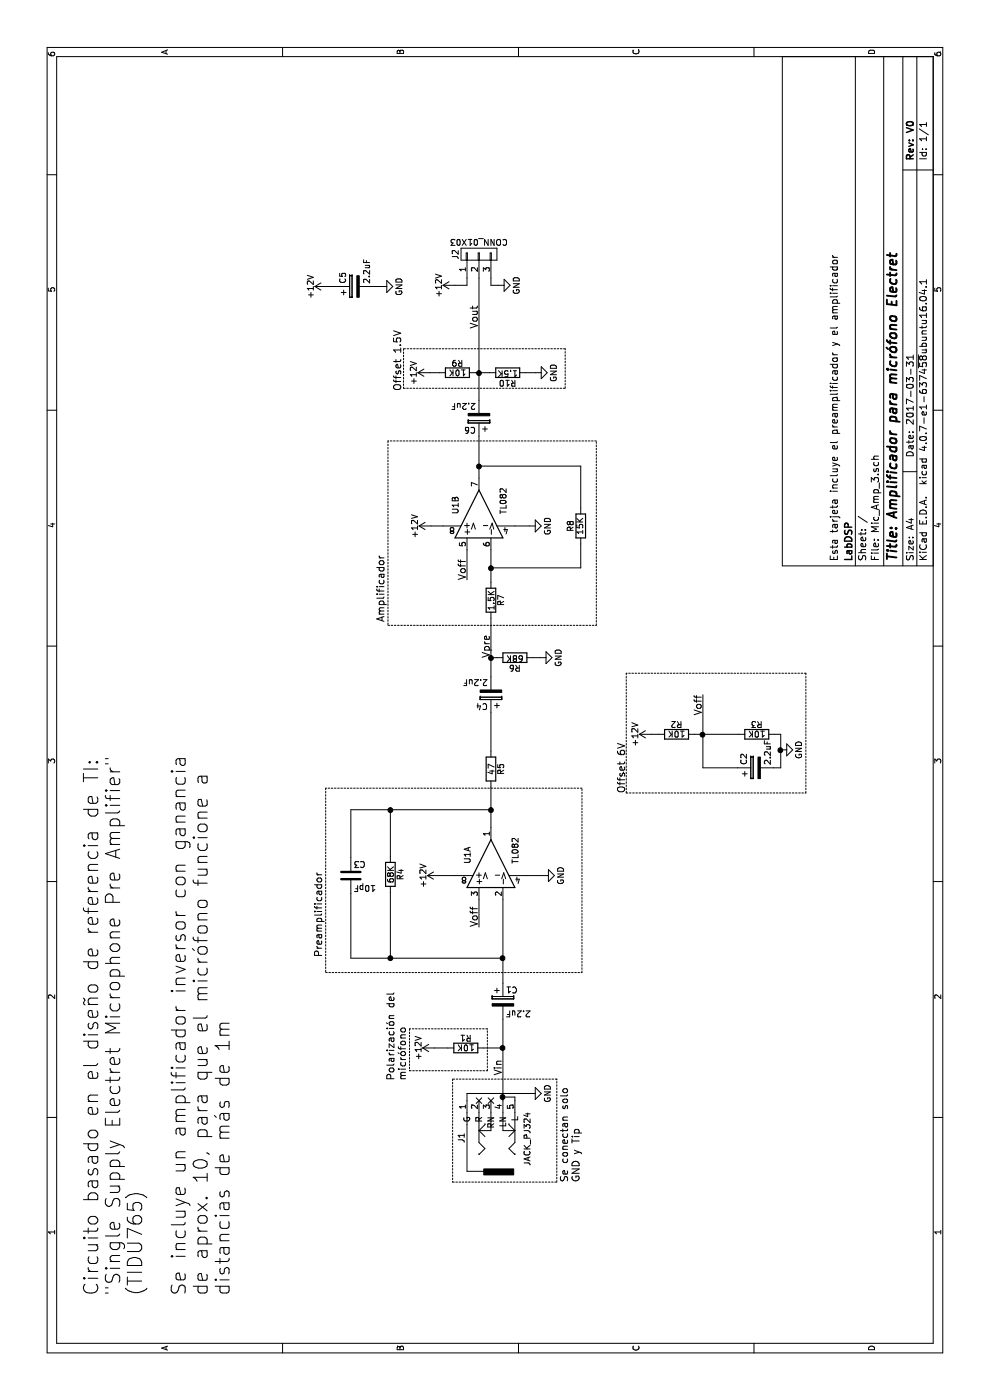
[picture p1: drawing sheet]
EESchema Schematic File Version 2
LIBS:power
LIBS:device
LIBS:transistors
LIBS:conn
LIBS:linear
LIBS:regul
LIBS:74xx
LIBS:cmos4000
LIBS:adc-dac
LIBS:memory
LIBS:xilinx
LIBS:microcontrollers
LIBS:dsp
LIBS:microchip
LIBS:analog_switches
LIBS:motorola
LIBS:texas
LIBS:intel
LIBS:audio
LIBS:interface
LIBS:digital-audio
LIBS:philips
LIBS:display
LIBS:cypress
LIBS:siliconi
LIBS:opto
LIBS:atmel
LIBS:contrib
LIBS:valves
LIBS:My_Audio_Conn
LIBS:Mic_Amp_3-cache
EELAYER 25 0
EELAYER END
$Descr A4 11693 8268
encoding utf-8
Sheet 1 1
Title "Amplificador para micrófono Electret"
Date "2017-03-31"
Rev "V0"
Comp "LabDSP"
Comment1 "Esta tarjeta incluye el preamplificador y el amplificador"
Comment2 ""
Comment3 ""
Comment4 ""
$EndDescr
Text Notes 870  1930 0    118  ~ 0
Circuito basado en el diseño de referencia de TI:\n"Single Supply Electret Microphone Pre Amplifier"\n(TIDU765)\n\nSe incluye un amplificador inversor con ganancia\nde aprox. 10, para que el micrófono funcione a\ndistancias de más de 1m
$Comp
L TL082 U1
U 1 1
P 4480 4100
F 0 "U1" H 4480 4300 50  0000 L CNN
F 1 "TL082" H 4480 3900 50  0000 L CNN
F 2 "Housings_DIP:DIP-8_W7.62mm_LongPads" H 4480 4100 50  0001 C CNN
F 3 "" H 4480 4100 50  0001 C CNN
	1    4480 4100
	1    0    0    -1  
$EndComp
$Comp
L R R5
U 1 1
P 5270 4100
F 0 "R5" V 5350 4100 50  0000 C CNN
F 1 "47" V 5270 4100 50  0000 C CNN
F 2 "Resistors_THT:R_Axial_DIN0207_L6.3mm_D2.5mm_P10.16mm_Horizontal" V 5200 4100 50  0001 C CNN
F 3 "" H 5270 4100 50  0001 C CNN
	1    5270 4100
	0    1    1    0   
$EndComp
$Comp
L CP C4
U 1 1
P 5890 4100
F 0 "C4" H 5915 4200 50  0000 L CNN
F 1 "2.2uF" H 5915 4000 50  0000 L CNN
F 2 "Capacitors_THT:CP_Radial_D6.3mm_P2.50mm" H 5928 3950 50  0001 C CNN
F 3 "" H 5890 4100 50  0001 C CNN
	1    5890 4100
	0    -1   -1   0   
$EndComp
$Comp
L GND #PWR01
U 1 1
P 4380 4530
F 0 "#PWR01" H 4380 4280 50  0001 C CNN
F 1 "GND" H 4380 4380 50  0000 C CNN
F 2 "" H 4380 4530 50  0001 C CNN
F 3 "" H 4380 4530 50  0001 C CNN
	1    4380 4530
	1    0    0    -1  
$EndComp
$Comp
L R R2
U 1 1
P 5560 5650
F 0 "R2" V 5640 5650 50  0000 C CNN
F 1 "10K" V 5560 5650 50  0000 C CNN
F 2 "Resistors_THT:R_Axial_DIN0207_L6.3mm_D2.5mm_P10.16mm_Horizontal" V 5490 5650 50  0001 C CNN
F 3 "" H 5560 5650 50  0001 C CNN
	1    5560 5650
	1    0    0    -1  
$EndComp
$Comp
L R R3
U 1 1
P 5560 6320
F 0 "R3" V 5640 6320 50  0000 C CNN
F 1 "10K" V 5560 6320 50  0000 C CNN
F 2 "Resistors_THT:R_Axial_DIN0207_L6.3mm_D2.5mm_P10.16mm_Horizontal" V 5490 6320 50  0001 C CNN
F 3 "" H 5560 6320 50  0001 C CNN
	1    5560 6320
	1    0    0    -1  
$EndComp
$Comp
L GND #PWR02
U 1 1
P 5430 6520
F 0 "#PWR02" H 5430 6270 50  0001 C CNN
F 1 "GND" H 5430 6370 50  0000 C CNN
F 2 "" H 5430 6520 50  0001 C CNN
F 3 "" H 5430 6520 50  0001 C CNN
	1    5430 6520
	1    0    0    -1  
$EndComp
$Comp
L CP C1
U 1 1
P 3330 4200
F 0 "C1" H 3355 4300 50  0000 L CNN
F 1 "2.2uF" H 3355 4100 50  0000 L CNN
F 2 "Capacitors_THT:CP_Radial_D6.3mm_P2.50mm" H 3368 4050 50  0001 C CNN
F 3 "" H 3330 4200 50  0001 C CNN
	1    3330 4200
	0    1    1    0   
$EndComp
Text Label 5890 5870 2    60   ~ 0
Voff
Text Label 3950 4000 0    60   ~ 0
Voff
Text Notes 5070 5230 0    60   ~ 0
Offset 6V
$Comp
L R R1
U 1 1
P 2940 3890
F 0 "R1" V 3020 3890 50  0000 C CNN
F 1 "10K" V 2940 3890 50  0000 C CNN
F 2 "Resistors_THT:R_Axial_DIN0207_L6.3mm_D2.5mm_P10.16mm_Horizontal" V 2870 3890 50  0001 C CNN
F 3 "" H 2940 3890 50  0001 C CNN
	1    2940 3890
	1    0    0    -1  
$EndComp
$Comp
L GND #PWR03
U 1 1
P 2560 4420
F 0 "#PWR03" H 2560 4170 50  0001 C CNN
F 1 "GND" H 2560 4270 50  0000 C CNN
F 2 "" H 2560 4420 50  0001 C CNN
F 3 "" H 2560 4420 50  0001 C CNN
	1    2560 4420
	1    0    0    -1  
$EndComp
Text Notes 2670 3400 0    60   ~ 0
Polarización del \nmicrófono
$Comp
L R R4
U 1 1
P 4390 3260
F 0 "R4" V 4470 3260 50  0000 C CNN
F 1 "68K" V 4390 3260 50  0000 C CNN
F 2 "Resistors_THT:R_Axial_DIN0207_L6.3mm_D2.5mm_P10.16mm_Horizontal" V 4320 3260 50  0001 C CNN
F 3 "" H 4390 3260 50  0001 C CNN
	1    4390 3260
	0    1    1    0   
$EndComp
$Comp
L C C3
U 1 1
P 4380 2930
F 0 "C3" H 4405 3030 50  0000 L CNN
F 1 "10pF" H 4405 2830 50  0000 L CNN
F 2 "Capacitors_THT:C_Disc_D4.3mm_W1.9mm_P5.00mm" H 4418 2780 50  0001 C CNN
F 3 "" H 4380 2930 50  0001 C CNN
	1    4380 2930
	0    1    1    0   
$EndComp
$Comp
L R R6
U 1 1
P 6200 4300
F 0 "R6" V 6280 4300 50  0000 C CNN
F 1 "68K" V 6200 4300 50  0000 C CNN
F 2 "Resistors_THT:R_Axial_DIN0207_L6.3mm_D2.5mm_P10.16mm_Horizontal" V 6130 4300 50  0001 C CNN
F 3 "" H 6200 4300 50  0001 C CNN
	1    6200 4300
	-1   0    0    1   
$EndComp
$Comp
L GND #PWR04
U 1 1
P 6200 4510
F 0 "#PWR04" H 6200 4260 50  0001 C CNN
F 1 "GND" H 6200 4360 50  0000 C CNN
F 2 "" H 6200 4510 50  0001 C CNN
F 3 "" H 6200 4510 50  0001 C CNN
	1    6200 4510
	1    0    0    -1  
$EndComp
$Comp
L CONN_01X03 J2
U 1 1
P 9570 4000
F 0 "J2" H 9570 4200 50  0000 C CNN
F 1 "CONN_01X03" V 9670 4000 50  0000 C CNN
F 2 "Connectors:bornier3" H 9570 4000 50  0001 C CNN
F 3 "" H 9570 4000 50  0001 C CNN
	1    9570 4000
	1    0    0    -1  
$EndComp
Text Label 6200 4100 0    60   ~ 0
Vpre
$Comp
L GND #PWR05
U 1 1
P 9310 4160
F 0 "#PWR05" H 9310 3910 50  0001 C CNN
F 1 "GND" H 9310 4010 50  0000 C CNN
F 2 "" H 9310 4160 50  0001 C CNN
F 3 "" H 9310 4160 50  0001 C CNN
	1    9310 4160
	1    0    0    -1  
$EndComp
$Comp
L CP C2
U 1 1
P 5280 6310
F 0 "C2" H 5305 6410 50  0000 L CNN
F 1 "2.2uF" H 5305 6210 50  0000 L CNN
F 2 "Capacitors_THT:CP_Radial_D6.3mm_P2.50mm" H 5318 6160 50  0001 C CNN
F 3 "" H 5280 6310 50  0001 C CNN
	1    5280 6310
	1    0    0    -1  
$EndComp
$Comp
L +12V #PWR06
U 1 1
P 2940 3630
F 0 "#PWR06" H 2940 3480 50  0001 C CNN
F 1 "+12V" H 2940 3770 50  0000 C CNN
F 2 "" H 2940 3630 50  0001 C CNN
F 3 "" H 2940 3630 50  0001 C CNN
	1    2940 3630
	1    0    0    -1  
$EndComp
$Comp
L +12V #PWR07
U 1 1
P 4380 3670
F 0 "#PWR07" H 4380 3520 50  0001 C CNN
F 1 "+12V" H 4380 3810 50  0000 C CNN
F 2 "" H 4380 3670 50  0001 C CNN
F 3 "" H 4380 3670 50  0001 C CNN
	1    4380 3670
	1    0    0    -1  
$EndComp
$Comp
L +12V #PWR08
U 1 1
P 5560 5440
F 0 "#PWR08" H 5560 5290 50  0001 C CNN
F 1 "+12V" H 5560 5580 50  0000 C CNN
F 2 "" H 5560 5440 50  0001 C CNN
F 3 "" H 5560 5440 50  0001 C CNN
	1    5560 5440
	1    0    0    -1  
$EndComp
$Comp
L +12V #PWR09
U 1 1
P 9310 3800
F 0 "#PWR09" H 9310 3650 50  0001 C CNN
F 1 "+12V" H 9310 3940 50  0000 C CNN
F 2 "" H 9310 3800 50  0001 C CNN
F 3 "" H 9310 3800 50  0001 C CNN
	1    9310 3800
	1    0    0    -1  
$EndComp
$Comp
L +12V #PWR010
U 1 1
P 9300 2730
F 0 "#PWR010" H 9300 2580 50  0001 C CNN
F 1 "+12V" H 9300 2870 50  0000 C CNN
F 2 "" H 9300 2730 50  0001 C CNN
F 3 "" H 9300 2730 50  0001 C CNN
	1    9300 2730
	1    0    0    -1  
$EndComp
$Comp
L GND #PWR011
U 1 1
P 9300 3180
F 0 "#PWR011" H 9300 2930 50  0001 C CNN
F 1 "GND" H 9300 3030 50  0000 C CNN
F 2 "" H 9300 3180 50  0001 C CNN
F 3 "" H 9300 3180 50  0001 C CNN
	1    9300 3180
	1    0    0    -1  
$EndComp
$Comp
L CP C5
U 1 1
P 9300 2960
F 0 "C5" H 9325 3060 50  0000 L CNN
F 1 "2.2uF" H 9325 2860 50  0000 L CNN
F 2 "Capacitors_THT:CP_Radial_D6.3mm_P2.50mm" H 9338 2810 50  0001 C CNN
F 3 "" H 9300 2960 50  0001 C CNN
	1    9300 2960
	1    0    0    -1  
$EndComp
$Comp
L JACK_PJ324 J1
U 1 1
P 2120 4300
F 0 "J1" H 2190 4750 50  0000 C CNN
F 1 "JACK_PJ324" H 2180 4200 50  0000 C CNN
F 2 "My_Connectors:PJ-324" H 2200 4280 50  0001 C CNN
F 3 "" H 2200 4280 50  0001 C CNN
	1    2120 4300
	1    0    0    -1  
$EndComp
NoConn ~ 2500 4000
NoConn ~ 2500 4100
Text Notes 1820 4850 0    60   ~ 0
Se conectan solo \nGND y Tip
$Comp
L TL082 U1
U 2 1
P 7400 4000
F 0 "U1" H 7400 4200 50  0000 L CNN
F 1 "TL082" H 7400 3800 50  0000 L CNN
F 2 "Housings_DIP:DIP-8_W7.62mm_LongPads" H 7400 4000 50  0001 C CNN
F 3 "" H 7400 4000 50  0001 C CNN
	2    7400 4000
	1    0    0    -1  
$EndComp
$Comp
L R R7
U 1 1
P 6680 4100
F 0 "R7" V 6760 4100 50  0000 C CNN
F 1 "1.5K" V 6680 4100 50  0000 C CNN
F 2 "Resistors_THT:R_Axial_DIN0207_L6.3mm_D2.5mm_P10.16mm_Horizontal" V 6610 4100 50  0001 C CNN
F 3 "" H 6680 4100 50  0001 C CNN
	1    6680 4100
	0    1    1    0   
$EndComp
Wire Wire Line
	4380 3670 4380 3800
Wire Wire Line
	4380 4400 4380 4530
Wire Wire Line
	5560 5800 5560 6170
Connection ~ 5560 5870
Wire Wire Line
	5280 6160 5280 5870
Wire Wire Line
	5280 6460 5280 6520
Wire Wire Line
	5280 6520 5560 6520
Wire Wire Line
	5560 6520 5560 6470
Connection ~ 5430 6520
Wire Wire Line
	5560 5440 5560 5500
Wire Wire Line
	5280 5870 5890 5870
Wire Wire Line
	4180 4000 3950 4000
Wire Notes Line
	5070 5230 5070 6730
Wire Notes Line
	5070 6730 6070 6730
Wire Notes Line
	6070 6730 6070 5230
Wire Notes Line
	6070 5230 5070 5230
Wire Wire Line
	3480 4200 4180 4200
Wire Wire Line
	2940 3630 2940 3740
Connection ~ 2940 4200
Wire Notes Line
	2750 3420 2750 4070
Wire Notes Line
	2750 4070 3100 4070
Wire Notes Line
	3100 3420 2750 3420
Wire Notes Line
	3100 4070 3100 3420
Wire Wire Line
	3690 2930 3690 4200
Wire Wire Line
	3690 3260 4240 3260
Connection ~ 3690 4200
Wire Wire Line
	4540 3260 4930 3260
Wire Wire Line
	4930 2930 4930 4100
Wire Wire Line
	4780 4100 5120 4100
Wire Wire Line
	4230 2930 3690 2930
Connection ~ 3690 3260
Wire Wire Line
	4530 2930 4930 2930
Connection ~ 4930 3260
Connection ~ 4930 4100
Wire Wire Line
	5740 4100 5420 4100
Wire Wire Line
	6200 4100 6200 4150
Wire Wire Line
	6200 4450 6200 4510
Connection ~ 6200 4100
Wire Wire Line
	9370 3900 9310 3900
Wire Wire Line
	9310 3900 9310 3800
Wire Wire Line
	9370 4100 9310 4100
Wire Wire Line
	9310 4100 9310 4160
Wire Wire Line
	9300 2730 9300 2810
Wire Wire Line
	9300 3110 9300 3180
Wire Wire Line
	2500 3900 2560 3900
Wire Wire Line
	2560 3900 2560 4420
Wire Wire Line
	2500 4200 3180 4200
Wire Wire Line
	2500 4300 2530 4300
Wire Wire Line
	2530 4300 2530 4200
Connection ~ 2530 4200
Wire Wire Line
	2940 4040 2940 4200
Wire Notes Line
	1820 3780 1820 4650
Wire Notes Line
	1820 4650 2680 4650
Wire Notes Line
	2680 4650 2680 3780
Wire Notes Line
	2680 3780 1820 3780
Wire Wire Line
	6040 4100 6530 4100
Wire Wire Line
	7100 4100 6830 4100
Text Label 6850 3900 0    60   ~ 0
Voff
Wire Wire Line
	6850 3900 7100 3900
$Comp
L GND #PWR012
U 1 1
P 7300 4420
F 0 "#PWR012" H 7300 4170 50  0001 C CNN
F 1 "GND" H 7300 4270 50  0000 C CNN
F 2 "" H 7300 4420 50  0001 C CNN
F 3 "" H 7300 4420 50  0001 C CNN
	1    7300 4420
	1    0    0    -1  
$EndComp
Wire Wire Line
	7300 4420 7300 4300
$Comp
L +12V #PWR013
U 1 1
P 7300 3600
F 0 "#PWR013" H 7300 3450 50  0001 C CNN
F 1 "+12V" H 7300 3740 50  0000 C CNN
F 2 "" H 7300 3600 50  0001 C CNN
F 3 "" H 7300 3600 50  0001 C CNN
	1    7300 3600
	1    0    0    -1  
$EndComp
Wire Wire Line
	7300 3600 7300 3700
$Comp
L R R8
U 1 1
P 7300 4850
F 0 "R8" V 7380 4850 50  0000 C CNN
F 1 "15K" V 7300 4850 50  0000 C CNN
F 2 "Resistors_THT:R_Axial_DIN0207_L6.3mm_D2.5mm_P10.16mm_Horizontal" V 7230 4850 50  0001 C CNN
F 3 "" H 7300 4850 50  0001 C CNN
	1    7300 4850
	0    -1   -1   0   
$EndComp
Wire Wire Line
	7150 4850 6950 4850
Wire Wire Line
	6950 4850 6950 4100
Connection ~ 6950 4100
Wire Wire Line
	7700 4000 8050 4000
Wire Wire Line
	7800 4000 7800 4850
Wire Wire Line
	7800 4850 7450 4850
$Comp
L CP C6
U 1 1
P 8200 4000
F 0 "C6" H 8225 4100 50  0000 L CNN
F 1 "2.2uF" H 8225 3900 50  0000 L CNN
F 2 "Capacitors_THT:CP_Radial_D6.3mm_P2.50mm" H 8238 3850 50  0001 C CNN
F 3 "" H 8200 4000 50  0001 C CNN
	1    8200 4000
	0    -1   -1   0   
$EndComp
Connection ~ 7800 4000
$Comp
L R R9
U 1 1
P 8580 3820
F 0 "R9" V 8660 3820 50  0000 C CNN
F 1 "10K" V 8580 3820 50  0000 C CNN
F 2 "Resistors_THT:R_Axial_DIN0207_L6.3mm_D2.5mm_P10.16mm_Horizontal" V 8510 3820 50  0001 C CNN
F 3 "" H 8580 3820 50  0001 C CNN
	1    8580 3820
	1    0    0    -1  
$EndComp
$Comp
L R R10
U 1 1
P 8580 4240
F 0 "R10" V 8660 4240 50  0000 C CNN
F 1 "1.5K" V 8580 4240 50  0000 C CNN
F 2 "Resistors_THT:R_Axial_DIN0207_L6.3mm_D2.5mm_P10.16mm_Horizontal" V 8510 4240 50  0001 C CNN
F 3 "" H 8580 4240 50  0001 C CNN
	1    8580 4240
	-1   0    0    1   
$EndComp
Wire Wire Line
	8580 4090 8580 3970
Connection ~ 8580 4000
$Comp
L GND #PWR014
U 1 1
P 8580 4470
F 0 "#PWR014" H 8580 4220 50  0001 C CNN
F 1 "GND" H 8580 4320 50  0000 C CNN
F 2 "" H 8580 4470 50  0001 C CNN
F 3 "" H 8580 4470 50  0001 C CNN
	1    8580 4470
	1    0    0    -1  
$EndComp
Wire Wire Line
	8580 4470 8580 4390
$Comp
L +12V #PWR015
U 1 1
P 8580 3590
F 0 "#PWR015" H 8580 3440 50  0001 C CNN
F 1 "+12V" H 8580 3730 50  0000 C CNN
F 2 "" H 8580 3590 50  0001 C CNN
F 3 "" H 8580 3590 50  0001 C CNN
	1    8580 3590
	1    0    0    -1  
$EndComp
Wire Wire Line
	8580 3590 8580 3670
Wire Notes Line
	8450 3370 8450 4720
Wire Notes Line
	8450 4720 8780 4720
Wire Notes Line
	8780 4720 8780 3370
Wire Notes Line
	8780 3370 8450 3370
Text Notes 8430 3360 0    60   ~ 0
Offset 1.5V
Wire Wire Line
	8350 4000 9370 4000
Text Label 8950 4000 0    60   ~ 0
Vout
Wire Notes Line
	3570 2720 3570 4860
Wire Notes Line
	3570 4860 5110 4860
Wire Notes Line
	5110 4860 5110 2720
Wire Notes Line
	5110 2720 3570 2720
Text Notes 3700 2700 0    60   ~ 0
Preamplificador
Wire Notes Line
	6470 3240 6470 4980
Wire Notes Line
	6470 4980 8010 4980
Wire Notes Line
	8010 4980 8010 3240
Wire Notes Line
	8010 3240 6470 3240
Text Notes 6500 3220 0    60   ~ 0
Amplificador
Text Label 2710 4200 0    60   ~ 0
Vin
$EndSCHEMATC
